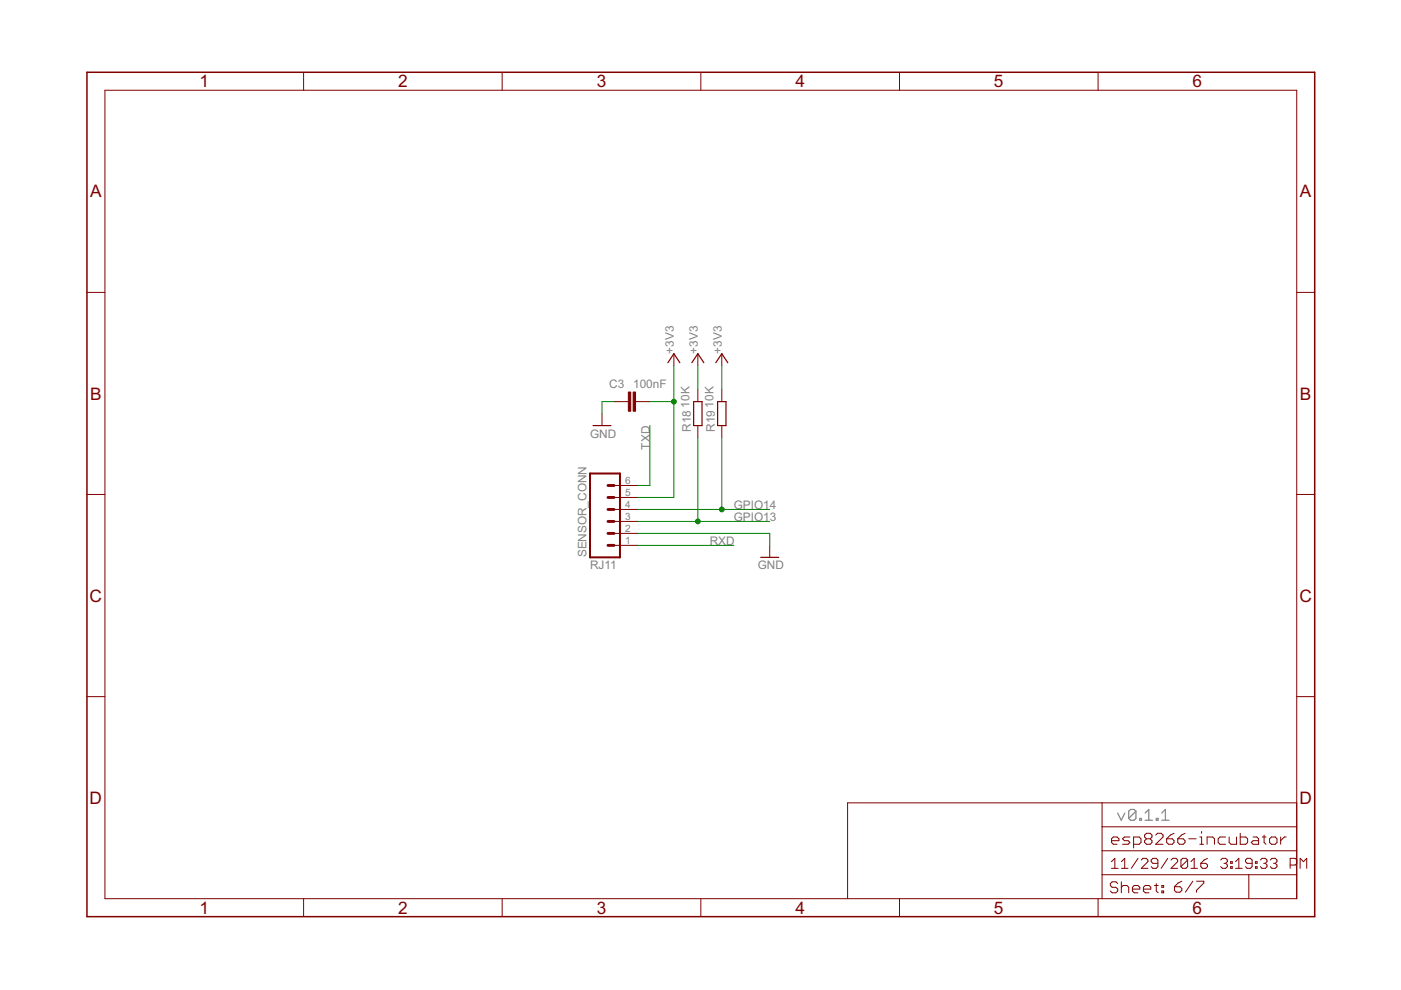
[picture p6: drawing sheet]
<svg xmlns="http://www.w3.org/2000/svg" width="297mm" height="210mm" viewBox="0 0 297 210" stroke-linecap="round" stroke-linejoin="round" font-family="sans-serif">
<path d="M237 172.4l.7 1.5 .8-1.5M240.8 172l-.3-.4h-.8l-.4 .4v1.5M240.8 172v1.5l-.3 .4h-.8l-.4-.4M240.8 172l-1.5 1.5M241.6 173.5h.4v.4h-.4zM242.8 173.9h1.5M242.8 172.4l.8-.8v2.3M245.2 173.5h.3v.4h-.3zM246.3 173.9h1.5M246.3 172.4l.8-.8v2.3" fill="none" stroke="#808080" stroke-width=".25"/>
<path d="M125.1 100.4h6.3v17.8h-6.3z" fill="none" stroke="#800000" stroke-width=".42"/>
<path d="M128.9 110.6h1.3M128.9 113.1h1.3M128.9 115.6h1.3M128.9 105.5h1.3M128.9 108h1.3M128.9 102.9h1.3" fill="none" stroke="#800000" stroke-width=".61"/>
<g fill="none" stroke="#800000" stroke-width=".21">
<path d="M22.2 19.1h252.7v171.4h-252.7zM64.4 15.3v3.8M106.5 15.3v3.8M148.6 15.3v3.8M190.7 15.3v3.8M232.8 15.3v3.8M18.4 62h3.8M142.9 75v2.5M148 75v2.5M153 75v2.5M274.9 62h3.8M127.6 87.7v2.5"/>
<path d="M130.2 85.2h3M134.7 85.2h3.1M148 82.6v2.6M148 90.2v2.6M153 82.6v2.6M153 90.2v2.6M18.4 104.8h3.8M130.2 115.6h5.1M130.2 113.1h5.1M130.2 110.6h5.1M130.2 108h5.1M130.2 105.5h5.1"/>
<path d="M130.2 102.9h5.1M163.2 115.6v2.6M274.9 104.8h3.8M18.4 147.7h3.8M274.9 147.7h3.8M233.7 170.2v20.3M233.7 175.3h41.2M235.7 178.2h1.5v-.4l-.4-.3h-.7l-.4 .3v.8l.4 .4h.7M239.6 177.5h-1.2l-.4 .3 .4 .4h.8l.4 .4-.4 .4h-1.2M240.3 179h1.2l.4-.4v-.8l-.4-.3h-1.2v2.3M243.1 177.8l-.4 .4v.4l.4 .4h.8l.3-.4v-.4l-.3-.4M243.1 177.8l-.4-.3v-.4l.4-.4h.8l.3 .4v.4l-.3 .3"/>
<path d="M243.1 177.8h.8M245 177.1l.4-.4h.8l.4 .4v.4l-1.6 1.5h1.6M247.4 177.8h1.1l.4 .4v.4l-.4 .4h-.7l-.4-.4zM248.9 176.7l-.8 .4-.7 .7M249.7 177.8h1.2l.3 .4v.4l-.3 .4h-.8l-.4-.4zM251.2 176.7l-.7 .4-.8 .7M252 177.8h1.6M254.4 179h.8M254.4 177.5h.4v1.5M254.8 176.3v.4M255.9 179v-1.5h1.2l.4 .3v1.2M259.8 177.5h-1.1l-.4 .3v.8l.4 .4h1.1"/>
<path d="M260.6 177.5v1.1l.4 .4h1.2v-1.5M263 176.7v2.3h1.1l.4-.4v-.8l-.4-.3h-1.1M265.7 177.5h.8l.3 .3v1.2h-1.1l-.4-.4 .4-.4h1.1M267.6 177.5h.8M268 177.1v1.5l.4 .4M269.2 177.8l.4-.3h.8l.3 .3v.8l-.3 .4h-.8l-.4-.4zM271.5 177.5v1.5M272.7 177.5h-.4l-.8 .7M274.9 170.2h-95.2v20.3M64.4 190.5v3.9M106.5 190.5v3.9M148.6 190.5v3.9"/>
<path d="M190.7 190.5v3.9M232.8 190.5v3.9M233.7 185.5h41.2M233.7 180.4h41.2M235.6 182.7l.8-.7v2.1M235.6 184.1h1.5M237 187.3l-.4-.3h-.8l-.4 .3v.4l.4 .4h.8l.4 .4v.4l-.4 .4h-.8l-.4-.4M237.7 187v2.3M237.7 188.1l.4-.4h.8l.4 .4v1.2M237.8 184.1h1.4M237.8 182.7l.7-.7v2.1M240.1 188.5h1.6v-.4l-.4-.4h-.8l-.4 .4v.8l.4 .4h.8"/>
<path d="M241.3 182l-1.4 2.1M242 182.4l.3-.4h.7l.4 .4v.3l-1.4 1.4h1.4M242.4 188.5h1.6v-.4l-.4-.4h-.8l-.4 .4v.8l.4 .4h.8M244.8 187.7h.8M245.2 187.3v1.6l.4 .4M245.5 183h-1.1l-.3-.3v-.3l.3-.4h.7l.4 .4v1.3l-.4 .4h-.7l-.3-.4M246.3 187.7h.4v.4h-.4zM246.3 188.9h.4v.4h-.4zM247.6 182l-1.4 2.1M248.3 182.4l.3-.4h.7l.4 .4v.3l-1.4 1.4h1.4M249 188h1.2l.4 .4v.4l-.4 .4h-.8l-.4-.4zM250.6 186.8l-.8 .4-.8 .8"/>
<path d="M251.8 182.4v1.3l-.4 .4h-.7l-.3-.4M251.8 182.4l-.4-.4h-.7l-.3 .4v1.3M251.8 182.4l-1.4 1.3M252.5 184.1h1.4M252.5 182.7l.7-.7v2.1M252.9 186.8l-1.6 2.4M253.7 186.8h1.5v.4l-1.5 1.6v.4M254.6 183h1.1l.3 .4v.3l-.3 .4h-.7l-.4-.4zM256 182l-.7 .4-.7 .6M258.8 182.4l.4-.4h.7l.3 .4v.3l-.3 .3M259.5 183h.4M259.9 183l.3 .4v.3l-.3 .4h-.7l-.4-.4"/>
<path d="M260.9 183.7h.4v.4h-.4zM260.9 182.7h.4v.3h-.4zM262 184.1h1.4M262 182.7l.7-.7v2.1M264.8 185.5v5M265.5 183h-1.1l-.3-.3v-.3l.3-.4h.7l.4 .4v1.3l-.4 .4h-.7l-.3-.4M266.2 183.7h.3v.4h-.3zM266.2 182.7h.3v.3h-.3zM267.2 182.4l.4-.4h.7l.3 .4v.3l-.3 .3M267.9 183h.4M268.3 183l.3 .4v.3l-.3 .4h-.7l-.4-.4M269.3 182.4l.4-.4h.7l.3 .4v.3l-.3 .3"/>
<path d="M270 183h.4M270.4 183l.3 .4v.3l-.3 .4h-.7l-.4-.4M275 182.4l-.4-.4h-1.1v2.1M275 183l-.4 .4h-1.1M275.7 184.1v-2.1l.7 .7 .7-.7v2.1"/>
</g>
<path d="M141.6 76.9l1.3-1.9 1.2 1.9M146.7 76.9l1.3-1.9 1.2 1.9M151.8 76.9l1.2-1.9 1.3 1.9M125.7 90.2h3.8M147.1 85.2h1.7v5h-1.7zM152.1 85.2h1.8v5h-1.8zM161.3 118.2h3.8" fill="none" stroke="#800000" stroke-width=".25"/>
<g fill="#800000" stroke="#800000" stroke-width=".21">
<path d="M134.2 83.1h.5v4.1h-.5z"/>
<path d="M133.2 83.1h.5v4.1h-.5z"/>
</g>
<path d="M18.4 15.3h260.3v179.1h-260.3z" fill="none" stroke="#800000" stroke-width=".32"/>
<path d="M142.9 77.5v28h-7.6M148 77.5v5.1M153 77.5v5.1M130.2 85.2h-2.6v2.5M137.8 85.2h5.1M137.8 90.2v12.7h-2.5M148 92.8v17.8M153 92.8v15.2M135.3 113.1h27.9v2.5M135.3 115.6h20.3M135.3 108h27.9M135.3 110.6h27.9" fill="none" stroke="#008000" stroke-width=".21"/>
<g fill="#008000" stroke="#008000" stroke-width=".21">
<circle cx="142.9" cy="85.2" r=".51"/>
<circle cx="153" cy="108" r=".51"/>
<circle cx="148" cy="110.6" r=".51"/>
</g>
<g font-size="4.1" fill="#800000">
<text x="42.3" y="18.5">1</text>
<text x="84.4" y="18.5">2</text>
<text x="126.5" y="18.5">3</text>
<text x="168.6" y="18.5">4</text>
<text x="210.7" y="18.5">5</text>
<text x="252.9" y="18.5">6</text>
<text x="19.1" y="41.9">A</text>
<text x="275.6" y="41.9">A</text>
<text x="19.1" y="84.7">B</text>
<text x="275.6" y="84.7">B</text>
<text x="19" y="127.6">C</text>
<text x="275.5" y="127.6">C</text>
<text x="19" y="170.4">D</text>
<text x="275.5" y="170.4">D</text>
<text x="42.3" y="193.7">1</text>
<text x="84.4" y="193.7">2</text>
<text x="126.5" y="193.7">3</text>
<text x="168.6" y="193.7">4</text>
<text x="210.7" y="193.7">5</text>
<text x="252.9" y="193.7">6</text>
</g>
<g font-size="2.8" fill="#808080">
<text x="142.9" y="75" transform="rotate(-90 142.9 75)">+3V3</text>
<text x="148" y="75" transform="rotate(-90 148 75)">+3V3</text>
<text x="153" y="75" transform="rotate(-90 153 75)">+3V3</text>
<text x="129.2" y="82.2">C3</text>
<text x="134.2" y="82.2">100nF</text>
<text x="146.2" y="86.4" transform="rotate(-90 146.2 86.4)">10K</text>
<text x="151.3" y="86.4" transform="rotate(-90 151.3 86.4)">10K</text>
<text x="125.1" y="92.8">GND</text>
<text x="137.8" y="95.3" transform="rotate(-90 137.8 95.3)">TXD</text>
<text x="146.5" y="91.5" transform="rotate(-90 146.5 91.5)">R18</text>
<text x="151.5" y="91.5" transform="rotate(-90 151.5 91.5)">R19</text>
<text x="155.6" y="108">GPIO14</text>
<text x="155.6" y="110.6">GPIO13</text>
<text x="124.3" y="118.2" transform="rotate(-90 124.3 118.2)">SENSOR_CONN</text>
<text x="150.5" y="115.6">RXD</text>
<text x="125.1" y="120.7">RJ11</text>
<text x="160.7" y="120.7">GND</text>
</g>
<g font-size="2.4" fill="#808080">
<text x="132.5" y="107.7">4</text>
<text x="132.5" y="105.1">5</text>
<text x="132.5" y="102.6">6</text>
<text x="132.5" y="112.7">2</text>
<text x="132.5" y="110.2">3</text>
<text x="132.5" y="115.3">1</text>
</g>
</svg>
